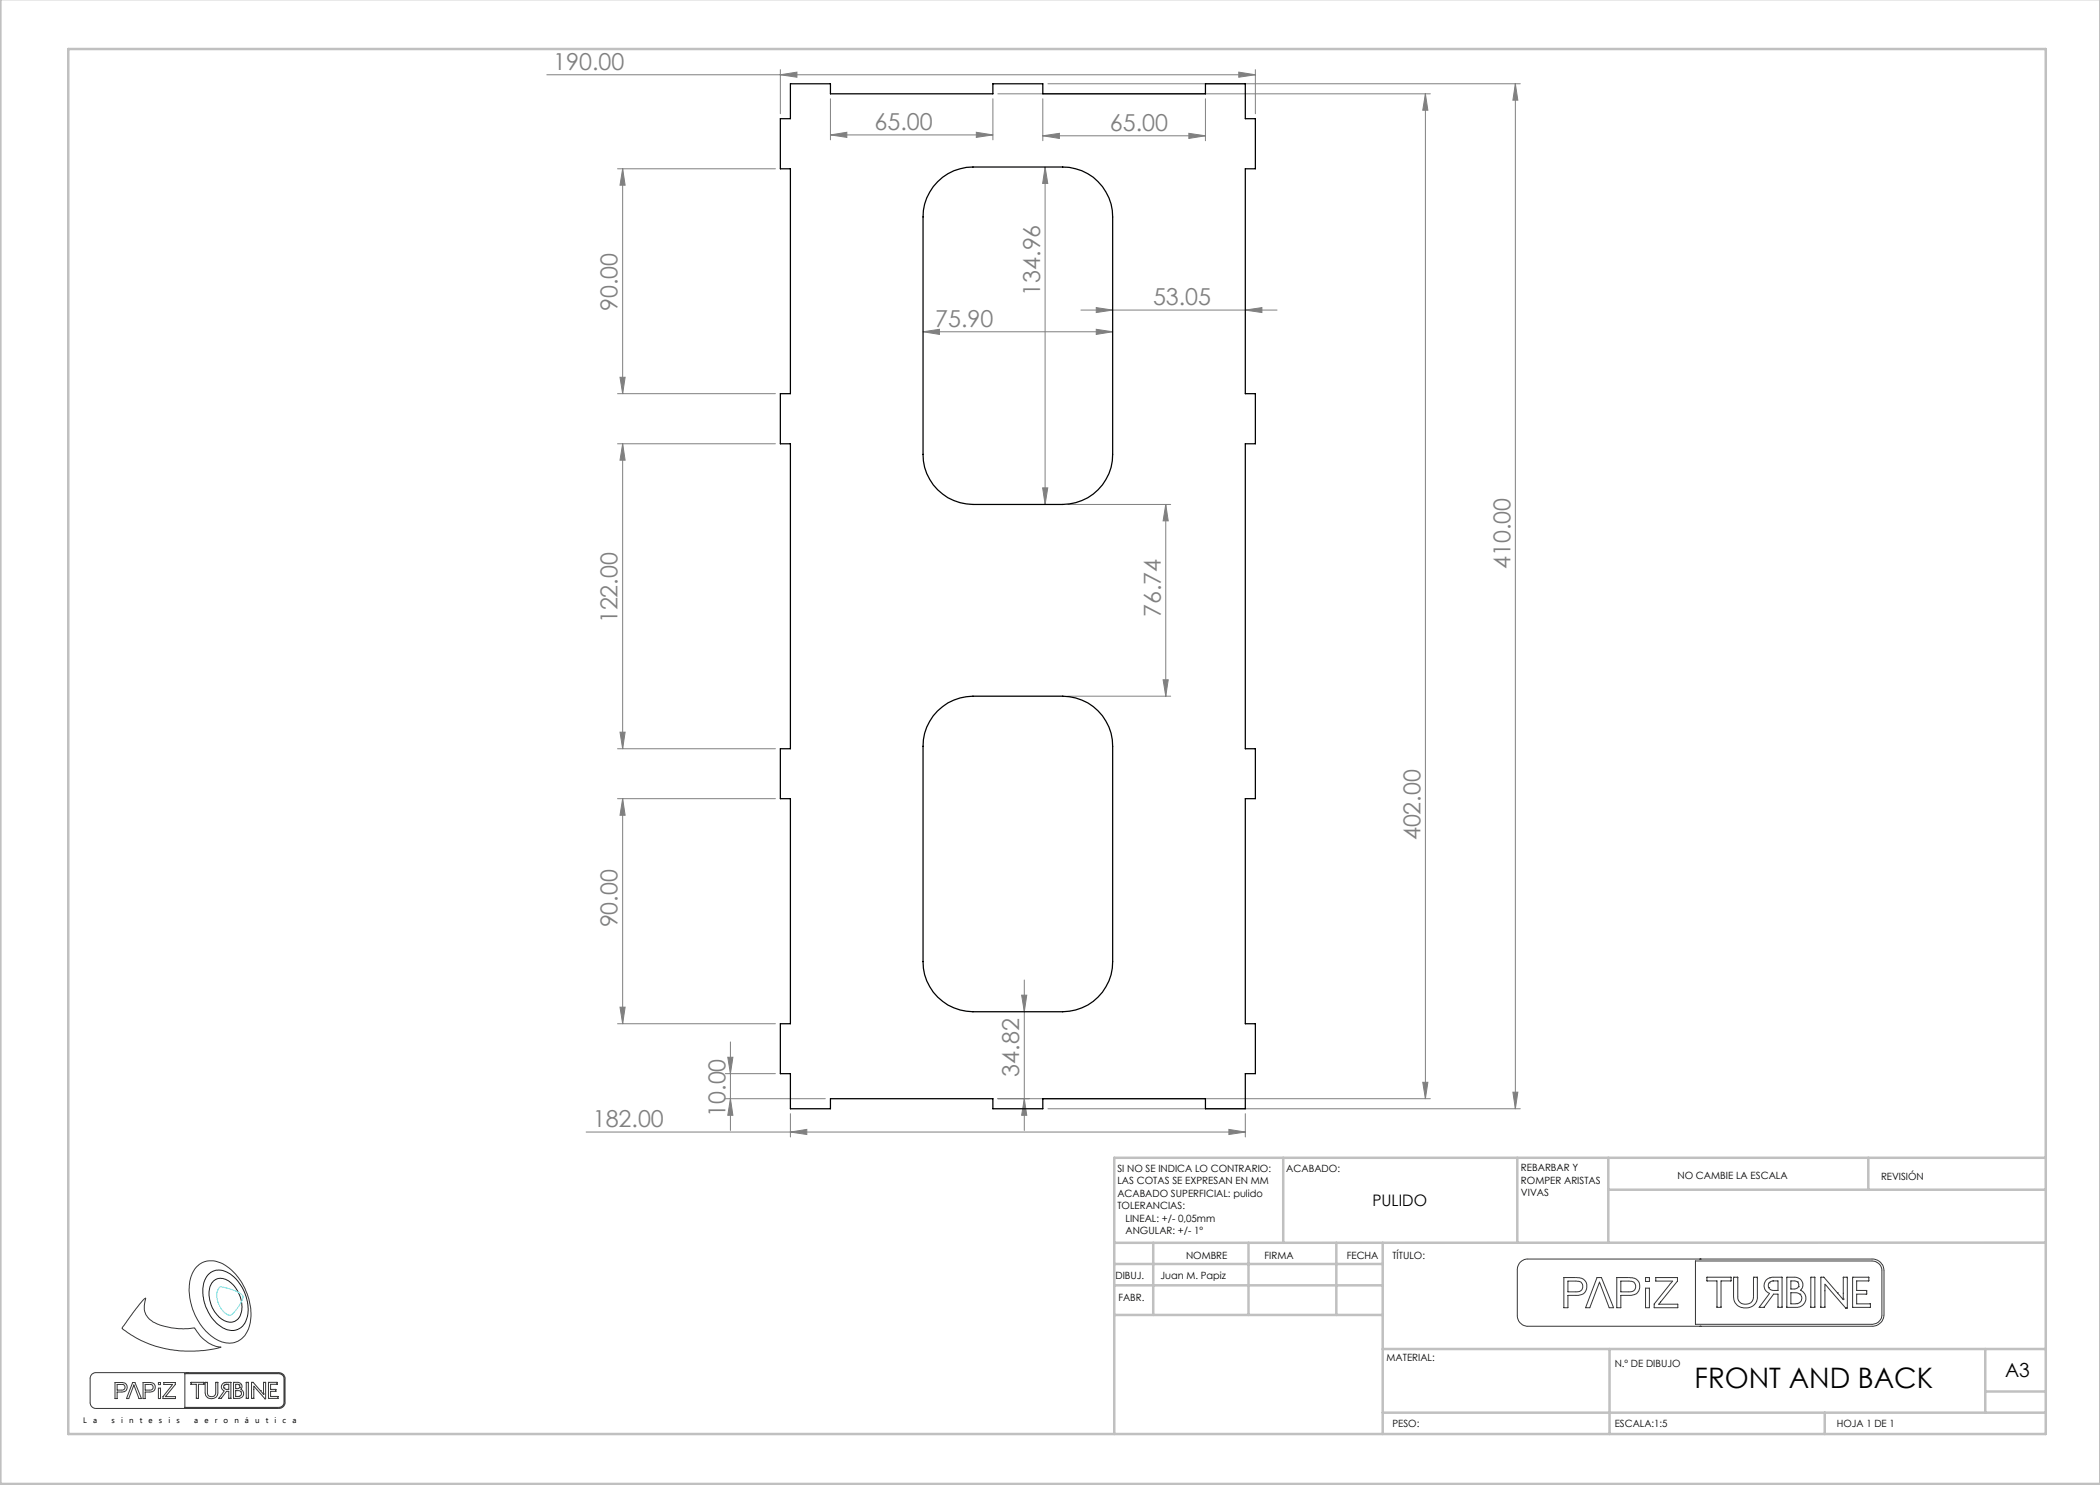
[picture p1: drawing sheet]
<svg xmlns="http://www.w3.org/2000/svg" width="420mm" height="297mm" viewBox="0 0 420 297" stroke-linecap="round" stroke-linejoin="round" font-family="sans-serif">
<path d="M41.6 255a3.3 3.3 0 0 1 4.6-.1 8.5 8.5 0 0 1 3 9.2 3.1 3.1 0 0 1-5.1 1.2 8.3 8.3 0 0 1-3-9.5zM42.8 256.1a2.75 2.75 0 0 1 3.8 .8 5.8 5.8 0 0 1 1.2 6.7 2.41 2.41 0 0 1-3.7 .1 6 6 0 0 1-1.8-7.1z" fill="none" stroke="#191924" stroke-width=".2"/>
<g fill="none" stroke="#373737" stroke-width=".2">
<path d="M28.9 259.7h.2l-.1 .5a3.6 3.6 0 0 0 2.5 4.6 14.8 14.8 0 0 0 7.4 .8 7.3 7.3 0 0 0 5.3 3.8l-2.8 .6a22.3 22.3 0 0 1-17-4.3l2.8-3.9zM39.5 253.2a4.6 4.6 0 0 1 6.1 .2 11.8 11.8 0 0 1 4.2 12.1 4.2 4.2 0 0 1-6.6 2.3 11.8 11.8 0 0 1-5-12.6l.7-1.4zM304.1 252.4l.7-.5 .5-.1h69.1a2.35 2.35 0 0 1 2.4 2.3v8.9a2.42 2.42 0 0 1-2.4 2.3h-68.8a2.17 2.17 0 0 1-2.1-2.2v-9.3l.1-.7zM312.8 255.5h2.3a1.85 1.85 0 0 1 2.2 2.3 1.83 1.83 0 0 1-2.2 1.3h-1.5v2.4h-.8zM313.6 256.2h1.5a1.12 1.12 0 0 1 1.5 1.1 1.12 1.12 0 0 1-1.5 1.1h-1.5zM319.4 255.5h.9l2.4 6h-.9l-1.9-5.1-1.9 5.1h-.9zM323.4 255.5h2.2a1.81 1.81 0 0 1 2.3 1.6 1.79 1.79 0 0 1-2.2 2h-1.5v2.4h-.8zM324.2 256.2h1.5a1.12 1.12 0 0 1 1.4 1.1 1.12 1.12 0 0 1-1.4 1.1h-1.5zM329.1 255.5h.8v.8h-.8zM329.1 257.6h.8v3.9h-.8zM331.2 255.5h4.3v.7l-3.7 4.6h3.8v.7h-4.8v-.7l3.7-4.6h-3.3zM339.1 252.2h35.3a1.99 1.99 0 0 1 2 1.9v8.9a1.99 1.99 0 0 1-2 1.9h-35.3z"/>
<path d="M340 251.8h.1M341.4 255.4h4.8v.8h-2v5.3h-.8v-5.3h-2zM346.7 255.4h.9v3.9a1.57 1.57 0 0 0 1.5 1.5 1.57 1.57 0 0 0 1.6-1.5v-3.9h.8v4a2.42 2.42 0 0 1-1.7 2.1 2.42 2.42 0 0 1-2.6-.8l-.3-.3-.2-.9zM353.2 256l.5-.3 .7-.3h2v6.1h-.8v-2.7h-.9l-1.9 2.7h-1l2.1-2.8a1.67 1.67 0 0 1-.7-2.7zM353.7 257.5h.1M353.8 256.6l-.1 .3v.6M353.8 256.6h.1M354 255.5h.1M354.5 256.2h.1M354.5 256.2h1.1v1.9h-1.2l-.7-.6M354.5 256.2l-.7 .4M357.4 255.4h1.5a1.53 1.53 0 0 1 1.5 .9 1.53 1.53 0 0 1-.3 1.8 1.79 1.79 0 0 1 1 2 1.79 1.79 0 0 1-1.9 1.4h-1.8z"/>
<path d="M359.5 256.4l.2 .3v.6M359.5 256.4l-.5-.2h-.8v1.6h.9l.6-.5M359.5 256.4h.1M359.7 257.3h.1M360 258.8h.1M360 258.8a1.09 1.09 0 0 1 .3 1.2 1.09 1.09 0 0 1-.9 .7M360 258.8l-.7-.3h-1.1v2.3l1.2-.1M360.1 258.1h.1M362.2 255.4h.8v6.1h-.8zM367.5 258.6l1.2 1.4v-.2M367.5 258.6l-2.7-3.2h-.6v6.1h.8v-4.7l4.1 4.8h.4v-6.2h-.8v4.4M367.5 258.6h.1"/>
<path d="M368.7 259.8h.1M370.5 255.4h3.3v.8h-2.5v1.9h2v.7h-2v2h2.8v.7h-3.6zM18.4 274.8l.7-.3h36.6a1.21 1.21 0 0 1 1.3 1.2v4.8a1.21 1.21 0 0 1-1.3 1.2h-36.5a1.21 1.21 0 0 1-1.2-1.1v-5zM23 276.5h1.2a.98 .98 0 0 1 1.3 .9 .98 .98 0 0 1-1.3 1h-.8v1.3h-.4zM23.4 276.9h.8a.59 .59 0 0 1 .8 .6 .59 .59 0 0 1-.8 .5h-.8zM26.5 276.5h.5l1.3 3.2h-.5l-1-2.7-1 2.7h-.5zM28.6 276.5h1.2a.98 .98 0 0 1 1.3 .9 .98 .98 0 0 1-1.2 1h-.9v1.3h-.4zM29 276.9h.8a.59 .59 0 0 1 .8 .5 .59 .59 0 0 1-.7 .6h-.9zM31.7 276.5h.4v.4h-.4zM31.7 277.6h.4v2.1h-.4zM32.8 276.5h2.3v.4l-2 2.4h2v.4h-2.5v-.4l1.9-2.4h-1.7zM37 274.7h18.7a1.03 1.03 0 0 1 1.1 1v4.8a1.09 1.09 0 0 1-1.1 1h-18.7z"/>
<path d="M37.5 274.5h.1M38.2 276.5h2.6v.4h-1.1v2.8h-.4v-2.8h-1.1zM41 276.5h.5v2a.83 .83 0 0 0 .8 .8 .83 .83 0 0 0 .8-.8v-2h.5v2a1.27 1.27 0 0 1-1.3 1.2 1.27 1.27 0 0 1-1.3-1.2zM44.4 276.8l.6-.3h1.2v3.2h-.4v-1.4h-.5l-1 1.4h-.6l1.1-1.5a.88 .88 0 0 1-.4-1.4zM44.8 277.6h.1M44.8 277.1h.1M44.8 277.1v.5M44.9 276.5h.1M45.2 276.9h.6v1h-.6l-.4-.3M45.2 276.9l-.4 .2M45.2 276.9h.1M46.7 276.5h.8a.8 .8 0 0 1 .8 .4 .8 .8 0 0 1-.1 .9 .96 .96 0 0 1 .5 1.2 .96 .96 0 0 1-1 .7h-1z"/>
<path d="M47.8 279.3h.1M47.8 277h.1M47.8 277l.1 .5M47.8 277l-.7-.1v.8h.5l.3-.2M47.9 277.5h.1M48.1 278.3a.58 .58 0 0 1 .2 .6 .58 .58 0 0 1-.5 .4M48.1 278.3l-1-.2v1.2h.7M48.1 278.3h.1M48.2 277.8h.1M49.2 276.5h.5v3.2h-.5zM52.1 278.1l-1.5-1.6h-.3v3.2h.5v-2.5l2.2 2.5h.1v-3.2h-.4v2.3M52.1 278.1h.1"/>
<path d="M52.1 278.1l.6 .7M52.7 278.8h.1M53.7 276.5h1.7v.4h-1.3v1h1.1v.4h-1.1v1h1.5v.4h-1.9zM340 265.3h.1M359.4 260.7h.1M37.5 281.7h.1"/>
</g>
<path d="M44 257.3l1.1 .3a5.5 5.5 0 0 1 3.5 1.7 6.5 6.5 0 0 1-2.6 3.8 4.2 4.2 0 0 1-2.6-4.4l.2-.9z" fill="none" stroke="#71e1e1" stroke-width=".2"/>
<g fill="none" stroke="#808080" stroke-width=".2">
<path d="M109.4 15h141.7M156.1 15l3.3-.6v1zM156.1 13.9v8.9M166.1 19.8v8.2M198.6 19.8v8.2M199.6 18.8h86.5M208.6 19.8v8.3M209.6 16.8h94.5M241.1 19.8v8.3M247.8 14.4l3.3 .6-3.3 .4zM251.1 13.9v8.9M285.1 18.8l.5 3.2h-1z"/>
<path d="M285.1 18.8v200.9M303.1 16.8l.5 3.2h-1zM303.1 16.8v205M123.5 33.8h31.6M124.5 33.8l.5 3.2h-1zM124.5 33.8v44.9M166.1 27l3.3-.5v1zM166.1 27h32.5M195.3 26.5l3.3 .5-3.3 .5zM208.6 27.2l3.3-.5v1zM208.6 27.2h32.5M209 33.4l.5 3.3h-1z"/>
<path d="M209 33.4v67.5M237.8 26.7l3.3 .5-3.3 .5zM123.5 78.7h31.6M124 75.5h1l-.5 3.2zM184.6 66.4l3.3-.5v1zM184.6 66.4h37.9M216.2 62h39.2M219.3 65.9l3.2 .5-3.2 .5zM219.3 61.5l3.2 .5-3.2 .5zM249.1 62l3.3-.5v1zM123.5 88.8h31.6M124.5 88.8l.5 3.2h-1z"/>
<path d="M124.5 88.8v61M208.5 97.6h1l-.5 3.3zM213.5 100.9h20.6M233.2 100.9l.4 3.3h-1zM233.2 100.9v38.3M213.5 139.2h20.6M232.6 136h1l-.4 3.2zM123.5 149.8h31.6M123.5 159.7h31.6M124 146.4h1l-.5 3.4zM124.5 159.7l.5 3.4h-1zM124.5 159.7v45"/>
<path d="M204.3 199h1.1l-.5 3.3zM204.9 196v30.1M123.5 204.7h31.6M124 201.4h1l-.5 3.3zM145.1 219.7h20M145.1 214.7h10M145.6 211.5h1l-.5 3.2zM146.1 219.7l.5 3.4h-1zM146.1 208.4v17.7M199.6 219.7h86.5M204.9 219.7l.5 3.4h-1.1zM284.6 216.5h1l-.5 3.2z"/>
<path d="M302.6 218.4h1l-.5 3.4zM117.2 226.4h131.9M158.1 226.4l3.3-.5v1zM158.1 222.7v4.7M209.6 221.8h94.5M245.8 225.9l3.3 .5-3.3 .5zM249.1 222.7v4.7"/>
</g>
<g fill="none" stroke="#c0c0c0" stroke-width=".5">
<path d="M.1 -.1v296.9h419.9M13.7 9.8h395.5v277h-395.5zM256.6 231.6v17M303.5 231.6v17M321.7 231.6v17M321.7 237.9h87.5M373.7 231.6v6.3M409.2 231.6h-186.4v55.2M222.8 257.1h53.7M222.8 252.8h53.7M230.6 248.6v14.4M249.7 248.6v14.4"/>
<path d="M267.3 248.6v14.4M276.5 248.6v38.2M409.2 248.5l-186.4 .1M222.8 263h53.7M276.5 269.8h132.7M321.9 269.8v17M397.1 269.8v12.7M397.1 278.3h12.1M276.5 282.5h132.7M364.9 282.5v4.3"/>
</g>
<g fill="#808080">
<path d="M245.8 225.9l3.3 .5-3.3 .5zM158.1 226.4l3.3-.5v1z"/>
<path d="M247.8 14.4l3.3 .6-3.3 .4zM156.1 15l3.3-.6v1z"/>
<path d="M184.6 66.4l3.3-.5v1zM219.3 65.9l3.2 .5-3.2 .5z"/>
<path d="M219.3 61.5l3.2 .5-3.2 .5zM249.1 62l3.3-.5v1z"/>
<path d="M166.1 27l3.3-.5v1zM195.3 26.5l3.3 .5-3.3 .5z"/>
<path d="M208.6 27.2l3.3-.5v1zM237.8 26.7l3.3 .5-3.3 .5z"/>
<path d="M303.1 16.8l.5 3.2h-1zM302.6 218.4h1l-.5 3.4zM285.1 18.8l.5 3.2h-1zM284.6 216.5h1l-.5 3.2zM209 33.4l.5 3.3h-1zM208.5 97.6h1l-.5 3.3zM233.2 100.9l.4 3.3h-1zM232.6 136h1l-.4 3.2zM204.3 199h1.1l-.5 3.3zM204.9 219.7l.5 3.4h-1.1zM124.5 33.8l.5 3.2h-1zM124 75.5h1l-.5 3.2zM124.5 88.8l.5 3.2h-1zM124 146.4h1l-.5 3.4zM124.5 159.7l.5 3.4h-1zM124 201.4h1l-.5 3.3zM145.6 211.5h1l-.5 3.2zM146.1 219.7l.5 3.4h-1z"/>
</g>
<path d="M158.1 16.8h8v2h32.5v-2h10v2h32.5v-2h8v6.9h2v10.1h-2v44.9h2v10.1h-2v61h2v9.9h-2v45h2v10h-2v7.1h-8v-2.1h-32.5v2.1h-10v-2.1h-32.5v2.1h-8v-7.1h-2v-10h2v-45h-2v-9.9h2v-61h-2v-10.1h2v-44.9h-2v-10.1h2zM187.5 36.3a9.8 9.8 0 0 1 7.1-2.9h17.9a10 10 0 0 1 10 10v47.5a10 10 0 0 1-10 10h-17.9a10 10 0 0 1-10-10v-47.5a9.8 9.8 0 0 1 2.9-7.1zM187.5 142.2a10.2 10.2 0 0 1 7.1-3h17.9a10 10 0 0 1 10 10.1v43a10 10 0 0 1-10 10h-17.9a10 10 0 0 1-10-10v-43a9.8 9.8 0 0 1 2.9-7.1z" fill="none" stroke="#000" stroke-width=".25"/>
<text font-size="5.6" x="338.9" y="277.7">FRONT AND BACK</text>
<g font-size="4.7" fill="#808080">
<text x="110.7" y="13.9">190.00</text>
<text x="174.9" y="26">65.00</text>
<text x="222" y="26.1">65.00</text>
<text x="208" y="59.2" transform="rotate(-90 208 59.2)">134.96</text>
<text x="123.5" y="62.2" transform="rotate(-90 123.5 62.2)">90.00</text>
<text x="187" y="65.3">75.90</text>
<text x="230.6" y="61">53.05</text>
<text x="302.1" y="113.9" transform="rotate(-90 302.1 113.9)">410.00</text>
<text x="123.5" y="124.7" transform="rotate(-90 123.5 124.7)">122.00</text>
<text x="232.1" y="123.4" transform="rotate(-90 232.1 123.4)">76.74</text>
<text x="284.1" y="168.1" transform="rotate(-90 284.1 168.1)">402.00</text>
<text x="123.5" y="185.5" transform="rotate(-90 123.5 185.5)">90.00</text>
<text x="203.9" y="215.3" transform="rotate(-90 203.9 215.3)">34.82</text>
<text x="118.5" y="225.4">182.00</text>
<text x="145.1" y="223.4" transform="rotate(-90 145.1 223.4)">10.00</text>
</g>
<text font-size="3.9" x="401" y="275.4">A3</text>
<text font-size="3.2" x="274.5" y="241.2">PULIDO</text>
<g font-size="2">
<text x="223.5" y="234.4">SI NO SE INDICA LO CONTRARIO:</text>
<text x="223.5" y="236.9">LAS COTAS SE EXPRESAN EN MM</text>
<text x="223.5" y="239.4">ACABADO SUPERFICIAL: pulido</text>
<text x="257.2" y="234.4">ACABADO:</text>
<text x="304.2" y="234.3">REBARBAR Y</text>
<text x="304.2" y="236.8">ROMPER ARISTAS</text>
<text x="304.2" y="239.3">VIVAS</text>
<text x="335.5" y="235.8">NO CAMBIE LA ESCALA</text>
<text x="376.2" y="235.9">REVISIÓN</text>
<text x="223.5" y="241.9">TOLERANCIAS:</text>
<text x="225.1" y="244.4">LINEAL: +/- 0,05mm</text>
<text x="225.1" y="246.9">ANGULAR: +/- 1º</text>
<text x="237.2" y="251.8">NOMBRE</text>
<text x="252.9" y="251.7">FIRMA</text>
<text x="269.3" y="251.7">FECHA</text>
<text x="278.5" y="251.7">TÍTULO:</text>
<text x="223.1" y="255.9">DIBUJ.</text>
<text x="232.1" y="255.9">Juan M. Papiz</text>
<text x="223.7" y="260.1">FABR.</text>
<text x="277.3" y="272.3">MATERIAL:</text>
<text x="323" y="273.4">N.º DE DIBUJO</text>
<text x="278.5" y="285.3">PESO:</text>
<text x="323" y="285.4">ESCALA:1:5</text>
<text x="367.4" y="285.4">HOJA 1 DE 1</text>
</g>
<g font-size="1.6">
<text x="16.7" y="284.6">L</text>
<text x="18.6" y="284.6">a</text>
<text x="22.3" y="284.6">s</text>
<text x="24.2" y="284.6">i</text>
<text x="25.8" y="284.6">n</text>
<text x="28" y="284.6">t</text>
<text x="29.7" y="284.6">e</text>
<text x="31.8" y="284.6">s</text>
<text x="33.7" y="284.6">i</text>
<text x="35.3" y="284.6">s</text>
<text x="38.8" y="284.6">a</text>
<text x="40.9" y="284.6">e</text>
<text x="42.9" y="284.6">r</text>
<text x="44.7" y="284.6">o</text>
<text x="46.9" y="284.6">n</text>
<text x="49" y="284.6">á</text>
<text x="51" y="284.6">u</text>
<text x="53.2" y="284.6">t</text>
<text x="54.9" y="284.6">i</text>
<text x="56.5" y="284.6">c</text>
<text x="58.5" y="284.6">a</text>
</g>
</svg>
